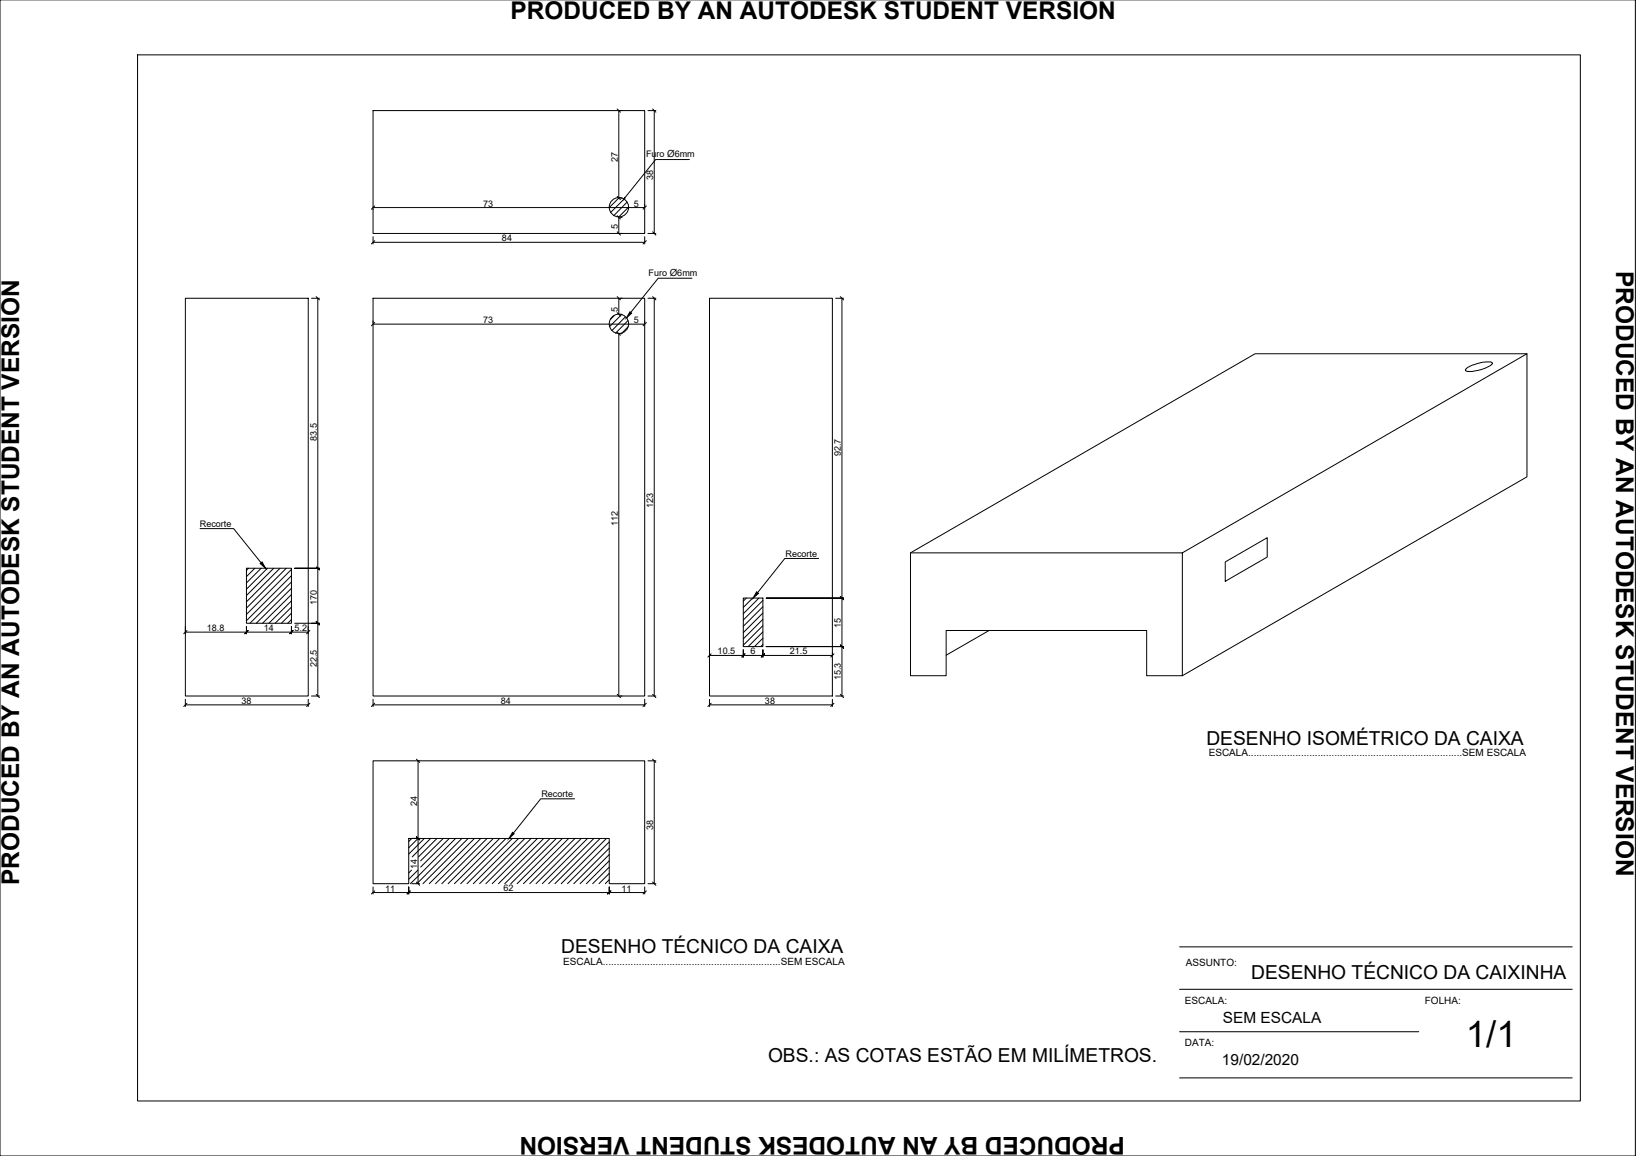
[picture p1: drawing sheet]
<svg xmlns="http://www.w3.org/2000/svg" width="297mm" height="210mm" viewBox="0 0 297 210" stroke-linecap="round" stroke-linejoin="round" font-family="sans-serif">
<!-- layer: 2equipamentos -->
<g fill="none" stroke="#000" stroke-width=".18">
<path d="M0 0h296.9v209.9h-296.9zM25 10h261.9v189.9h-261.9zM112.1 19.8l.5 .6M118.5 19.8l.6 .6M67.7 20.1h49.4v22.3h-49.4zM67.7 37.7h49.4M67.7 38h.1M68 37.4l-.6 .6M112.1 35.7l.5 .6M112.1 39.2l.5 .6M112.4 20.1v15.9M112.4 39.5v2.9"/>
<path d="M112.4 35.9l-1.8 1.8M112.6 20.1h.3M112.6 39.5h.3M112.6 36h.3M113.3 36.2l-2.4 2.4M113.8 36.7l-2.4 2.5M114.1 37.6l-1.8 1.8M117.1 37.1v.3M117.3 37.4l-.5 .6M117.6 20.1h1.5M118.8 20.1v22.3M125.2 29h-6.2l-5.5 6.9"/>
<path d="M33.7 54.2h22.3v72.2h-22.3zM56.6 54.2h1.4M57.4 53.9l.6 .6M57.7 54.2v72.2M67.7 54.2h49.4v72.2h-49.4zM67.7 58.9h49.4M67.7 43v1.3M67.7 58.3v.3M67.7 44h49.4M68 58.6l-.6 .6M68 43.7l-.6 .6M111.5 57.3l-.7 .7"/>
<path d="M112.1 56.8l.5 .6M112.1 53.9l.5 .6M112.1 42.1l.5 .6M112.4 54.2v2.9M112.6 54.2h.3M112.6 57.1h.3M112.6 42.4h.3M112.8 57.2l-2.1 2.1M113.5 57.5l-2.4 2.5M114 58.2l-2.2 2.3M114 59.3l-1.1 1.3M117.1 43v1.3"/>
<path d="M117.1 58.3v.3M117.3 58.6l-.5 .6M117.3 43.7l-.5 .6M117.6 54.2h1.5M117.6 42.4h1.5M118.5 53.9l.6 .6M118.5 42.1l.6 .6M118.8 54.2v72.2M125.6 50.5h-6.1l-5 6.2M128.8 54.2h22.3v72.2h-22.3zM151.7 54.2h1.5M152.6 53.9l.6 .6"/>
<path d="M152.9 54.2v72.2M112.1 60.3l.5 .6M112.4 60.6v65.8M112.6 60.6h.3M266.2 66.9a6.4 6.4 0 0 1 4.7-1.1l.1 .2a2.64 2.64 0 0 1-1.8 1 4.4 4.4 0 0 1-3.1 .3v-.1zM277.2 64.2l-62.5 36.2h-49.4v22.3h6.5v-8.2h36.4v8.2h6.5v-22.3M36.3 96h6.1l5 6.2M33.7 114.8h22.3M33.7 113.8v1.3M34 114.5l-.6 .6M44.7 103.2h8.2v10h-8.2zM44.7 115.1v-1.3v1.3"/>
<path d="M45 114.5l-.6 .6 .6-.6M45.1 103.2l-.4 .4M46.3 103.2l-1.6 1.5M47.4 103.2l-2.7 2.6M48.6 103.2l-3.9 3.8M49.7 103.2l-5 4.9M50.8 103.2l-6.1 6.1M52 103.2l-7.3 7.2M52.9 115.1v-1.3v1.3M52.9 103.4l-8.2 8.2M52.9 104.5l-8.2 8.2M52.9 105.7l-7.5 7.5"/>
<path d="M52.9 106.8l-6.4 6.4M52.9 108l-5.2 5.2M52.9 109.1l-4.1 4.1M52.9 110.3l-2.9 2.9M52.9 111.4l-1.8 1.8M52.9 112.5l-.7 .7M53.2 114.5l-.6 .6 .6-.6M53.5 113.2h4.5h-1.4M56 113.8v1.3M56.3 114.5l-.6 .6M58 113.5l-.6-.6 .6 .6M58 103.2h-4.5h4.5"/>
<path d="M58 103.5l-.6-.6 .6 .6M128.8 119h22.3M128.8 118v1.3M129.1 118.7l-.6 .6M134.7 119.3l.6-.6-.6 .6M135 108.6h3.5v8.8h-3.5zM135 119.3v-1.3v1.3M135.5 108.6l-.5 .5M136.7 108.6l-1.7 1.7M137.8 108.6l-2.8 2.8M138.2 119.3l.6-.6-.6 .6M138.5 119.3v-1.3v1.3"/>
<path d="M138.5 109l-3.5 3.6M138.5 110.2l-3.5 3.5M138.5 111.3l-3.5 3.6M138.5 113.6l-3.5 3.6M138.5 112.5l-3.5 3.5M138.5 114.7l-2.7 2.7M138.5 115.9l-1.5 1.5M138.5 117l-.4 .4M148.6 101.4h-6.1l-5 6.2M151.1 118.5v.2M151.4 118.7l-.6 .6M153.2 117.4h-14.1h14.1"/>
<path d="M153.2 117.7l-.6-.6 .6 .6M153.2 108.6h-14.1h14.1M153.2 108.9l-.6-.6 .6 .6M165.3 100.4l62.6-36.2h49.3v22.4l-62.5 36.1M179.6 114.5l-7.8 4.5M222.5 102l7.6-4.4v3.5l-7.6 4.5zM33.7 127v1.3M33.7 128h22.3M34 127.7l-.6 .6M56 127v1.3M56.3 127.7l-.6 .6M56.6 126.4h1.4"/>
<path d="M57.4 126.1l.6 .6M67.7 138.1h49.4v22.4h-6.5v-8.3h-36.4v8.3h-6.5zM67.7 127v1.3M67.7 128h49.4M68 127.7l-.6 .6M75.6 137.9l.6 .5M75.9 138.1v22.4M76.2 138.1h.1M112.1 126.1l.5 .6M112.6 126.4h.3M117.1 127v1.3M117.3 127.7l-.5 .6"/>
<path d="M117.6 138.1h1.5M117.6 126.4h1.5M118.5 137.9l.6 .5M118.5 126.1l.6 .6M118.8 138.1v22.4M128.8 128h22.3M128.8 127v1.3M129.1 127.7l-.6 .6M151.1 127v1.3M151.4 127.7l-.6 .6M151.7 126.4h1.5M152.6 126.1l.6 .6"/>
<path d="M74.7 158l-.5 .5M74.8 152.2l-.6 .6M75.9 158l-1.7 1.7M75.9 152.2l-1.7 1.7M76.2 152.2h-1.4h1.4M76.2 152.5l-.6-.6 .6 .6M77 152.2l-2.8 2.9M78.2 152.2l-3.4 3.4M79.3 152.2l-3.3 3.4M80.5 152.2l-4.1 4.1M81.6 152.2l-5.2 5.3M82.7 152.2l-8.2 8.3"/>
<path d="M83.9 152.2l-8.3 8.3M85 152.2l-8.2 8.3M86.1 152.2l-8.2 8.3M87.3 152.2l-8.2 8.3M88.4 152.2l-8.2 8.3M89.6 152.2l-8.2 8.3M90.7 152.2l-8.2 8.3M91.9 152.2l-8.2 8.3M93 152.2l-8.2 8.3M94.1 152.2l-8.2 8.3M95.3 152.2l-8.2 8.3M96.4 152.2l-8.2 8.3"/>
<path d="M97.6 152.2l-8.2 8.3M98.7 152.2l-8.2 8.3M99.9 152.2l-8.2 8.3M101 152.2l-8.2 8.3M102.1 152.2l-8.2 8.3M103.3 152.2l-8.3 8.3M104.3 145h-6.1l-5 6.3M104.4 152.2l-8.2 8.3M105.5 152.2l-8.2 8.3M106.7 152.2l-8.2 8.3M107.8 152.2l-8.2 8.3M109 152.2l-8.2 8.3"/>
<path d="M110.1 152.2l-8.2 8.3M110.6 152.9l-7.6 7.6M110.6 154l-6.4 6.5M110.6 155.2l-5.3 5.3M110.6 156.3l-4.1 4.2M110.6 157.5l-3 3M110.6 158.6l-1.8 1.9M110.6 159.7l-.7 .8M67.7 162.1h49.4M67.7 161.1v1.2M68 161.8l-.6 .5M73.9 162.3l.6-.5-.6 .5"/>
<path d="M74.2 162.3v-1.2v1.2M74.8 160.5h1.4M75.6 160.2l.6 .6M110.3 162.3l.6-.5-.6 .5M110.6 162.3v-1.2v1.2M117.1 161.1v1.2M117.3 161.8l-.5 .5M117.6 160.5h1.5M118.5 160.2l.6 .6M214.2 171.9h71.3M214.2 179.6h71.3M214.2 195.7h71.3"/>
<path d="M214.2 187.3h43.4"/>
<circle cx="112.4" cy="37.6" r="1.76"/>
<circle cx="112.4" cy="58.8" r="1.76"/>
</g>
<path d="M113.4 35.9l.1 .1-.2 .2zM114.4 56.6l.3 .3-1 .8zM47.2 102.3l.4-.3 .6 1.2zM137.4 107.5l.3 .3-1 .8zM93 151.1l.3 .3-.9 .8z" fill="#000" stroke="#000" stroke-width=".18"/>
<text font-size="6.6" x="266.1" y="190">1/1</text>
<g font-size="4.4">
<text x="92.7" y="3.4">PRODUCED BY AN AUTODESK STUDENT VERSION</text>
<text x="293.5" y="49.2" transform="rotate(90 293.5 49.2)">PRODUCED BY AN AUTODESK STUDENT VERSION</text>
<text x="3.5" y="160.7" transform="rotate(-90 3.5 160.7)">PRODUCED BY AN AUTODESK STUDENT VERSION</text>
<text x="204.2" y="206.4" transform="rotate(-180 204.2 206.4)">PRODUCED BY AN AUTODESK STUDENT VERSION</text>
</g>
<g font-size="3.5">
<text x="219" y="135.3">DESENHO ISOMÉTRICO DA CAIXA</text>
<text x="101.9" y="173.1">DESENHO TÉCNICO DA CAIXA</text>
<text x="227.2" y="177.8">DESENHO TÉCNICO DA CAIXINHA</text>
<text x="139.4" y="192.8">OBS.: AS COTAS ESTÃO EM MILÍMETROS.</text>
</g>
<g font-size="2.8">
<text x="222" y="185.7">SEM ESCALA</text>
<text x="221.9" y="193.4">19/02/2020</text>
</g>
<g font-size="1.8">
<text x="219.5" y="137.3">ESCALA.............................................................................SEM ESCALA</text>
<text x="102.3" y="175.1">ESCALA................................................................SEM ESCALA</text>
<text x="215.3" y="175.3">ASSUNTO:</text>
<text x="215.1" y="182.3">ESCALA:</text>
<text x="258.7" y="182.3">FOLHA:</text>
<text x="215.1" y="190">DATA:</text>
</g>
<g font-size="1.6">
<text x="112.2" y="29.4" transform="rotate(-90 112.2 29.4)">27</text>
<text x="117.3" y="28.6">Furo Ø6mm</text>
<text x="118.6" y="32.7" transform="rotate(-90 118.6 32.7)">38</text>
<text x="87.7" y="37.5">73</text>
<text x="112.2" y="41.5" transform="rotate(-90 112.2 41.5)">5</text>
<text x="115.1" y="37.5">5</text>
<text x="91.1" y="43.8">84</text>
<text x="117.8" y="50.1">Furo Ø6mm</text>
<text x="87.7" y="58.6">73</text>
<text x="112.2" y="56.6" transform="rotate(-90 112.2 56.6)">5</text>
<text x="115.1" y="58.6">5</text>
<text x="57.5" y="80.1" transform="rotate(-90 57.5 80.1)">83.5</text>
<text x="152.7" y="82.8" transform="rotate(-90 152.7 82.8)">92.7</text>
<text x="36.3" y="95.6">Recorte</text>
<text x="112.2" y="95.6" transform="rotate(-90 112.2 95.6)">112</text>
<text x="118.6" y="92.3" transform="rotate(-90 118.6 92.3)">123</text>
<text x="142.6" y="101.1">Recorte</text>
<text x="57.5" y="109.8" transform="rotate(-90 57.5 109.8)">170</text>
<text x="37.5" y="114.6">18.8</text>
<text x="47.9" y="114.6">14</text>
<text x="53.5" y="114.6">5.2</text>
<text x="130.3" y="118.8">10.5</text>
<text x="136.3" y="118.8">6</text>
<text x="143.4" y="118.8">21.5</text>
<text x="152.7" y="114.1" transform="rotate(-90 152.7 114.1)">15</text>
<text x="57.5" y="121.2" transform="rotate(-90 57.5 121.2)">22.5</text>
<text x="152.7" y="123.5" transform="rotate(-90 152.7 123.5)">15.3</text>
<text x="43.9" y="127.8">38</text>
<text x="90.9" y="127.8">84</text>
<text x="138.9" y="127.8">38</text>
<text x="75.7" y="146.4" transform="rotate(-90 75.7 146.4)">24</text>
<text x="98.3" y="144.7">Recorte</text>
<text x="118.6" y="150.7" transform="rotate(-90 118.6 150.7)">38</text>
<text x="69.9" y="161.9">11</text>
<text x="75.7" y="157.7" transform="rotate(-90 75.7 157.7)">14</text>
<text x="91.4" y="161.9">62</text>
<text x="112.8" y="161.9">11</text>
</g>
</svg>
